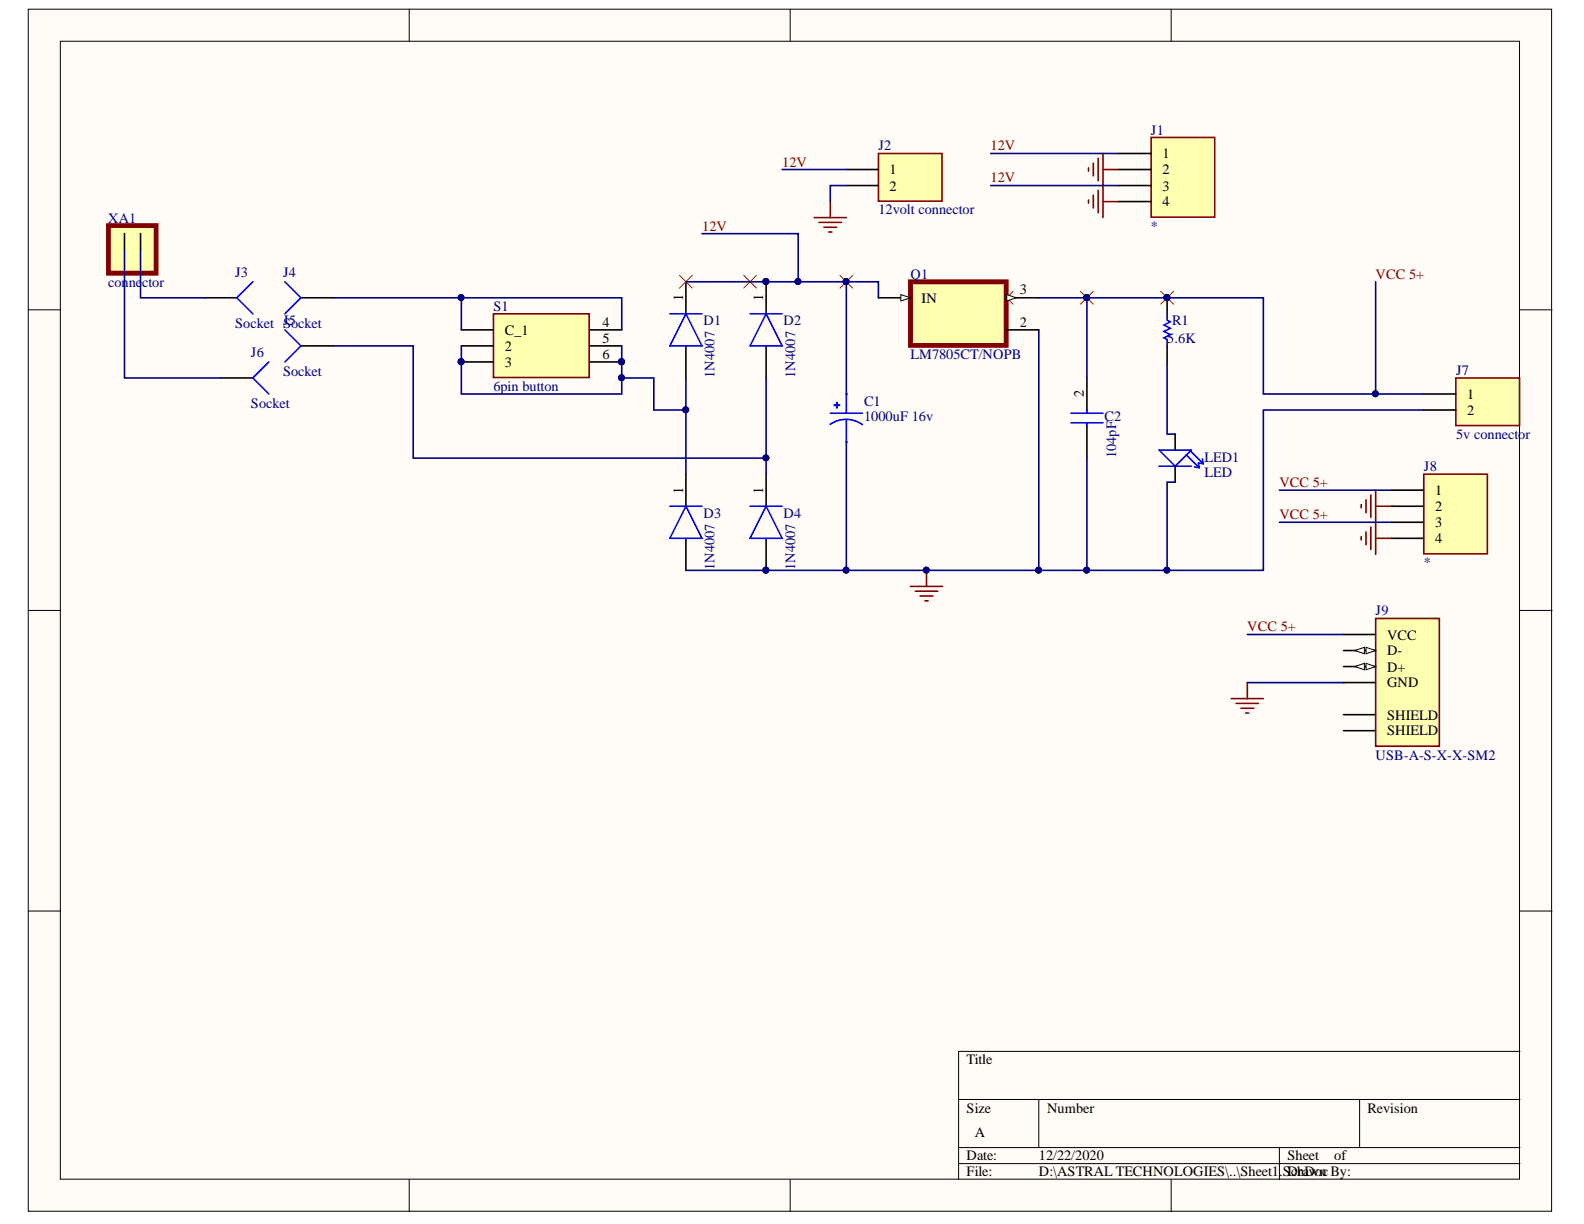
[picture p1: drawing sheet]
# Altium project DC power suply.PrjPcb
1 sheet, 20 parts. Net scope: global (net labels, ports and power ports of the same name join across sheets).
Board file: PCB1.PcbDoc

## Sheet Sheet1.SchDoc
size A

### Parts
C1  1000uF 16v  [CAPPRD500W60D1330H2700]
C2  104pF  [B32520C3104K000]
D1  1N4007  [DIOAD1138W56L406D183]
D2  1N4007  [DIOAD1138W56L406D183]
D3  1N4007  [DIOAD1138W56L406D183]
D4  1N4007  [DIOAD1138W56L406D183]
J1  282825-4  [TE_282825-4]  (value not drawn)
J2  12volt connector  [JST_B2B-XH-A(LF)(SN)]
J3  Socket  [PIN1]
J4  Socket  [PIN1]
J5  Socket  [PIN1]
J6  Socket  [PIN1]
J7  5v connector  [JST_B2B-XH-A(LF)(SN)]
J8  282825-4  [TE_282825-4]  (value not drawn)
J9  USB-A-S-X-X-SM2  [SAMTEC_USB-A-S-X-X-SM2]
LED1  LED  [LED2-2.54-D10MM]
Q1  LM7805CT/NOPB  [TO254P1054X470X2600-3]
R1  value 5.6K  [AXIAL-0.5]
S1  6pin button  [MPSA22E080150]
XA1  connector  [PHOENIX_MKDS1/2-3.81]

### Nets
GND: C1.2 C2.1 D3.2(A) D4.2(A) J1.2 J1.4 J2.2 J7.2 J8.2 J8.4 J9.04(GND) LED1.NEG Q1.2(GND)
12V: C1.1 D1.1(K) D2.1(K) J1.1 J1.3 J2.1 Q1.1(IN)
VCC 5+: C2.2 J7.1 J8.1 J8.3 J9.01(VCC) Q1.3(OUT) R1.2
NetD1_2: D1.2(A) D3.1(K) S1.2 S1.3 S1.5 S1.6(C_2)
NetD2_2: D2.2(A) D4.1(K) J5.1
NetJ3_1: J3.1 XA1.2
NetJ4_1: J4.1 S1.1(C_1) S1.4
NetJ6_1: J6.1 XA1.1
NetLED1_POS: LED1.POS R1.1

Not connected (* = marked no-connect by the designer): J9 02(D-) 03(D+) S1(SHIELD) S2(SHIELD)
